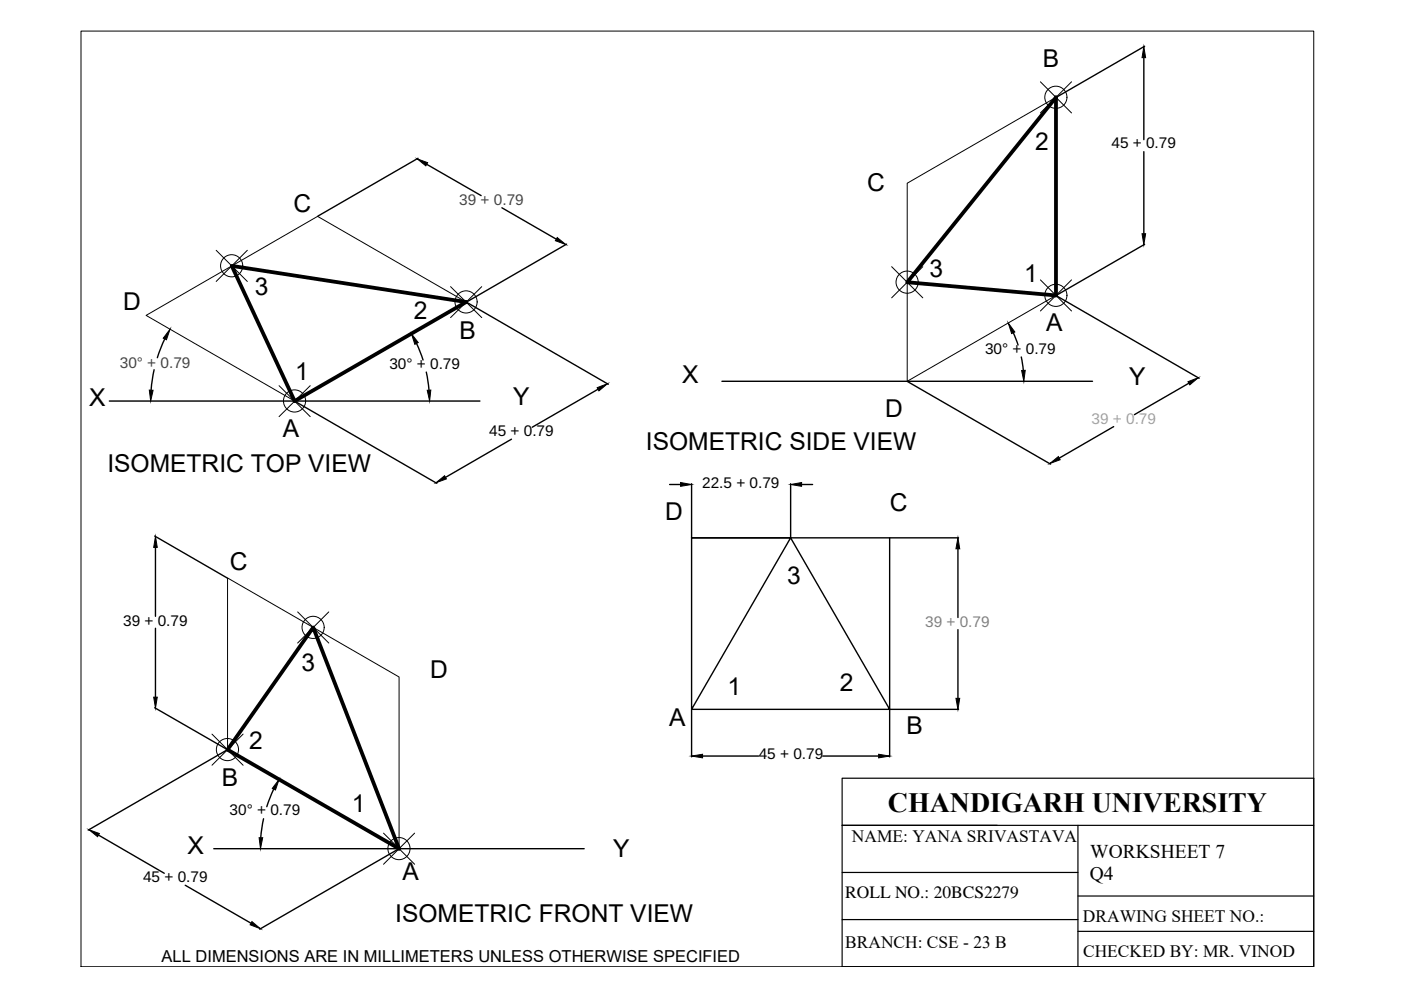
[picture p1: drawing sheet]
<svg xmlns="http://www.w3.org/2000/svg" width="297mm" height="210mm" viewBox="0 0 297 210" stroke-linecap="round" stroke-linejoin="round" font-family="sans-serif">
<!-- layer: thick continuous -->
<g fill="none" stroke="#000" stroke-width=".3">
<path d="M242.5 12.2v17.4M242.7 9.8l-18.8 10.8M88.6 33.6l-21.2 12.2M90.5 34.8l11.5 6.7M242.5 32.2v17.4M106.4 44.1l11.5 6.6M120.1 51.8l-21.2 12.2M242.7 51.8l-18.8 10.8M32.7 78.4l-.7 4.3M34.9 71.8l-1.5 4M88.3 72.8l1.4 3.5M90.4 78.9l.5 3.8"/>
<path d="M98.9 64.1l30.1 17.4M214.8 70.5l1 2.6M216.5 75.7l.5 2.8M223.9 62.7l30.3 17.5M23.2 85h78.6M62.5 85.1l30.1 17.4M108.4 93.1l-13.9 8.1M126.8 82.5l-14 8.1M153.1 80.8h78.5M192.4 80.9l30.3 17.5M236.1 90.5l-11.5 6.6M252 81.3l-11.5 6.6"/>
<path d="M32.8 113.7l15.4 8.8M33 116.1v14.6M142 102.7h2.3M146.6 102.6v11.4h42v36.4h14.6M167.6 102.6v11.4h-21v36.4h42l-21-36.4-21 36.4M170 102.7h2.3M188.7 114h14.5M203.1 116.4v14.5M33 133.2v14.6M203.1 133.5v14.6M32.8 150.1l15.4 8.8M48.2 159l-29.5 17"/>
<path d="M146.6 150.4v10.1M188.6 150.4v10.1M20.9 177.1l13.9 8.1M45.3 179.9h78.6M55.9 173.6l-.6 4M58 167.3l-1.4 3.7M84.5 180l-29.4 17M149 160.3h11.8M174.4 160.3h11.9M39.3 187.7l13.9 8"/>
</g>
<g fill="#000" stroke="#000" stroke-width=".21">
<path d="M242.5 9.9l.4 2.3h-.8zM88.5 33.7l2.2 .8-.4 .7zM118.1 50.4l1.9 1.4-2.2-.8zM242.1 49.6h.8l-.4 2.3zM36.1 69.8l-.8 2.2-.7-.3zM87.2 70.8l1.5 1.8-.7 .4zM213.8 68.5l1.4 1.9-.7 .3zM216.6 78.6l.8-.1-.3 2.3zM31.7 82.7h.8l-.6 2.3zM90.6 82.7h.7l-.2 2.3zM126.6 82.2l2.2-.8-1.8 1.5zM222.6 98.3l1.8-1.5 .4 .7z"/>
<path d="M251.9 80.9l2.2-.8-1.8 1.5zM33 113.7l.3 2.4h-.7zM92.4 102.3l1.9-1.4 .3 .6zM144.3 102.3l2.3 .4-2.3 .4zM167.6 102.7l2.4-.4v.8zM203.1 114l.4 2.4h-.8zM32.6 147.8h.7l-.3 2.3zM146.6 160.3l2.4-.4v.8zM186.3 159.9l2.3 .4-2.3 .4zM202.7 148.1h.8l-.4 2.3zM18.9 175.9l2.2 .8-.4 .7zM54.9 177.6h.8l-.5 2.3z"/>
<path d="M59.2 165.3l-.8 2.2-.7-.3zM53.4 195.4l1.8 1.5-2.2-.8z"/>
</g>
<!-- layer: thin continuous -->
<path d="M223.9 20.6v42M98.8 64l-36.3 21M48.2 158.9l36.4 21" fill="none" stroke="#000" stroke-width=".8"/>
<path d="M223.9 20.6l-31.6 18.2v42l31.6-18.2M98.8 64l-31.5-18.1-36.3 21 31.5 18.1M48.2 158.9v-36.4l36.4 21v36.4" fill="none" stroke="#000" stroke-width=".21"/>
<!-- layer: thick continuous -->
<path d="M223.9 20.6l-31.6 39.2 31.6 2.8M98.8 64l-49.7-7.6 13.4 28.6M48.2 158.9l18.2-25.9 18.2 46.9" fill="none" stroke="#000" stroke-width=".8"/>
<g fill="none" stroke="#000" stroke-width=".21">
<path d="M17.2 6.6h261.3v198.4h-261.3zM220.6 17.3l6.6 6.6M227.2 17.3l-6.6 6.6M45.8 53.1l6.6 6.6M52.4 53.1l-6.6 6.6M189 56.5l6.7 6.6M195.7 56.5l-6.7 6.6M220.6 59.3l6.6 6.6M227.2 59.3l-6.6 6.6M95.5 60.8l6.6 6.5M102.1 60.8l-6.6 6.5M59.2 81.8l6.6 6.5"/>
<path d="M65.8 81.8l-6.6 6.5M63.1 129.7l6.6 6.6M69.7 129.7l-6.6 6.6M44.9 155.6l6.6 6.6M51.5 155.6l-6.6 6.6M81.3 176.6l6.6 6.6M87.9 176.6l-6.6 6.6"/>
<circle cx="223.9" cy="20.6" r="2.35"/>
<circle cx="49.1" cy="56.4" r="2.35"/>
<circle cx="192.3" cy="59.8" r="2.35"/>
<circle cx="98.8" cy="64" r="2.35"/>
<circle cx="223.9" cy="62.6" r="2.35"/>
<circle cx="62.4" cy="85" r="2.35"/>
<circle cx="66.4" cy="133" r="2.35"/>
<circle cx="48.2" cy="158.9" r="2.35"/>
<circle cx="84.6" cy="179.9" r="2.35"/>
</g>
<!-- layer: 0 -->
<path d="M178.5 165h100v40h-100zM178.5 175h100M228.5 175v30M178.5 195h50M178.5 185h50M228.5 190h50M228.5 197.5h50" fill="none" stroke="#000" stroke-width=".25"/>
<text font-size="5.9" x="188.2" y="172.2">CHANDIGARH UNIVERSITY</text>
<g font-size="5.2">
<text x="221.1" y="14.2">B</text>
<text x="219.5" y="31.9">2</text>
<text x="183.9" y="40.5">C</text>
<text x="62.2" y="45">C</text>
<text x="197" y="58.8">3</text>
<text x="217.1" y="59.8">1</text>
<text x="26.1" y="65.6">D</text>
<text x="54" y="62.5">3</text>
<text x="87.7" y="67.7">2</text>
<text x="97.4" y="72">B</text>
<text x="221.8" y="70.2">A</text>
<text x="62.6" y="80.6">1</text>
<text x="144.6" y="81.1">X</text>
<text x="239.4" y="81.7">Y</text>
<text x="18.9" y="86">X</text>
<text x="108.8" y="85.9">Y</text>
<text x="187.7" y="88.5">D</text>
<text x="60" y="92.7">A</text>
<text x="136.9" y="95.4">ISOMETRIC SIDE VIEW</text>
<text x="22.8" y="100.1">ISOMETRIC TOP VIEW</text>
<text x="141" y="110.3">D</text>
<text x="188.7" y="108.3">C</text>
<text x="48.8" y="120.9">C</text>
<text x="166.9" y="123.9">3</text>
<text x="64" y="142.2">3</text>
<text x="91.2" y="143.8">D</text>
<text x="154.2" y="147.3">1</text>
<text x="178.1" y="146.5">2</text>
<text x="141.9" y="153.9">A</text>
<text x="192.2" y="155.6">B</text>
<text x="52.8" y="158.9">2</text>
<text x="47" y="166.7">B</text>
<text x="74.6" y="172.1">1</text>
<text x="39.7" y="181.2">X</text>
<text x="130" y="181.7">Y</text>
<text x="85.3" y="186.7">A</text>
<text x="83.8" y="195.4">ISOMETRIC FRONT VIEW</text>
</g>
<g font-size="4.1">
<text x="231.2" y="182">WORKSHEET 7</text>
<text x="231.1" y="186.6">Q4</text>
</g>
<g font-size="3.7">
<text x="180.6" y="178.5">NAME: YANA SRIVASTAVA</text>
<text x="179.2" y="190.5">ROLL NO.: 20BCS2279</text>
<text x="229.6" y="195.4">DRAWING SHEET NO.:</text>
<text x="179.2" y="201.1">BRANCH: CSE - 23 B</text>
<text x="229.6" y="202.8">CHECKED BY: MR. VINOD</text>
</g>
<text font-size="3.5" x="34.3" y="203.9">ALL DIMENSIONS ARE IN MILLIMETERS UNLESS OTHERWISE SPECIFIED</text>
<g font-size="3.3">
<text x="235.7" y="31.4">45 + 0.79</text>
<text x="208.8" y="75.1">30° + 0.79</text>
<text x="82.5" y="78.3">30° + 0.79</text>
<text x="103.7" y="92.4">45 + 0.79</text>
<text x="148.9" y="103.4">22.5 + 0.79</text>
<text x="26.1" y="132.6">39 + 0.79</text>
<text x="160.9" y="160.9">45 + 0.79</text>
<text x="48.7" y="172.9">30° + 0.79</text>
<text x="30.3" y="187">45 + 0.79</text>
</g>
<g font-size="3.3" fill="#454545">
<text x="97.4" y="43.4">39 + 0.79</text>
<text x="25.4" y="78">30° + 0.79</text>
</g>
<text font-size="3.3" fill="#a2a2a2" x="231.4" y="90">39 + 0.79</text>
<text font-size="3.3" fill="#818181" x="196.1" y="133">39 + 0.79</text>
</svg>
